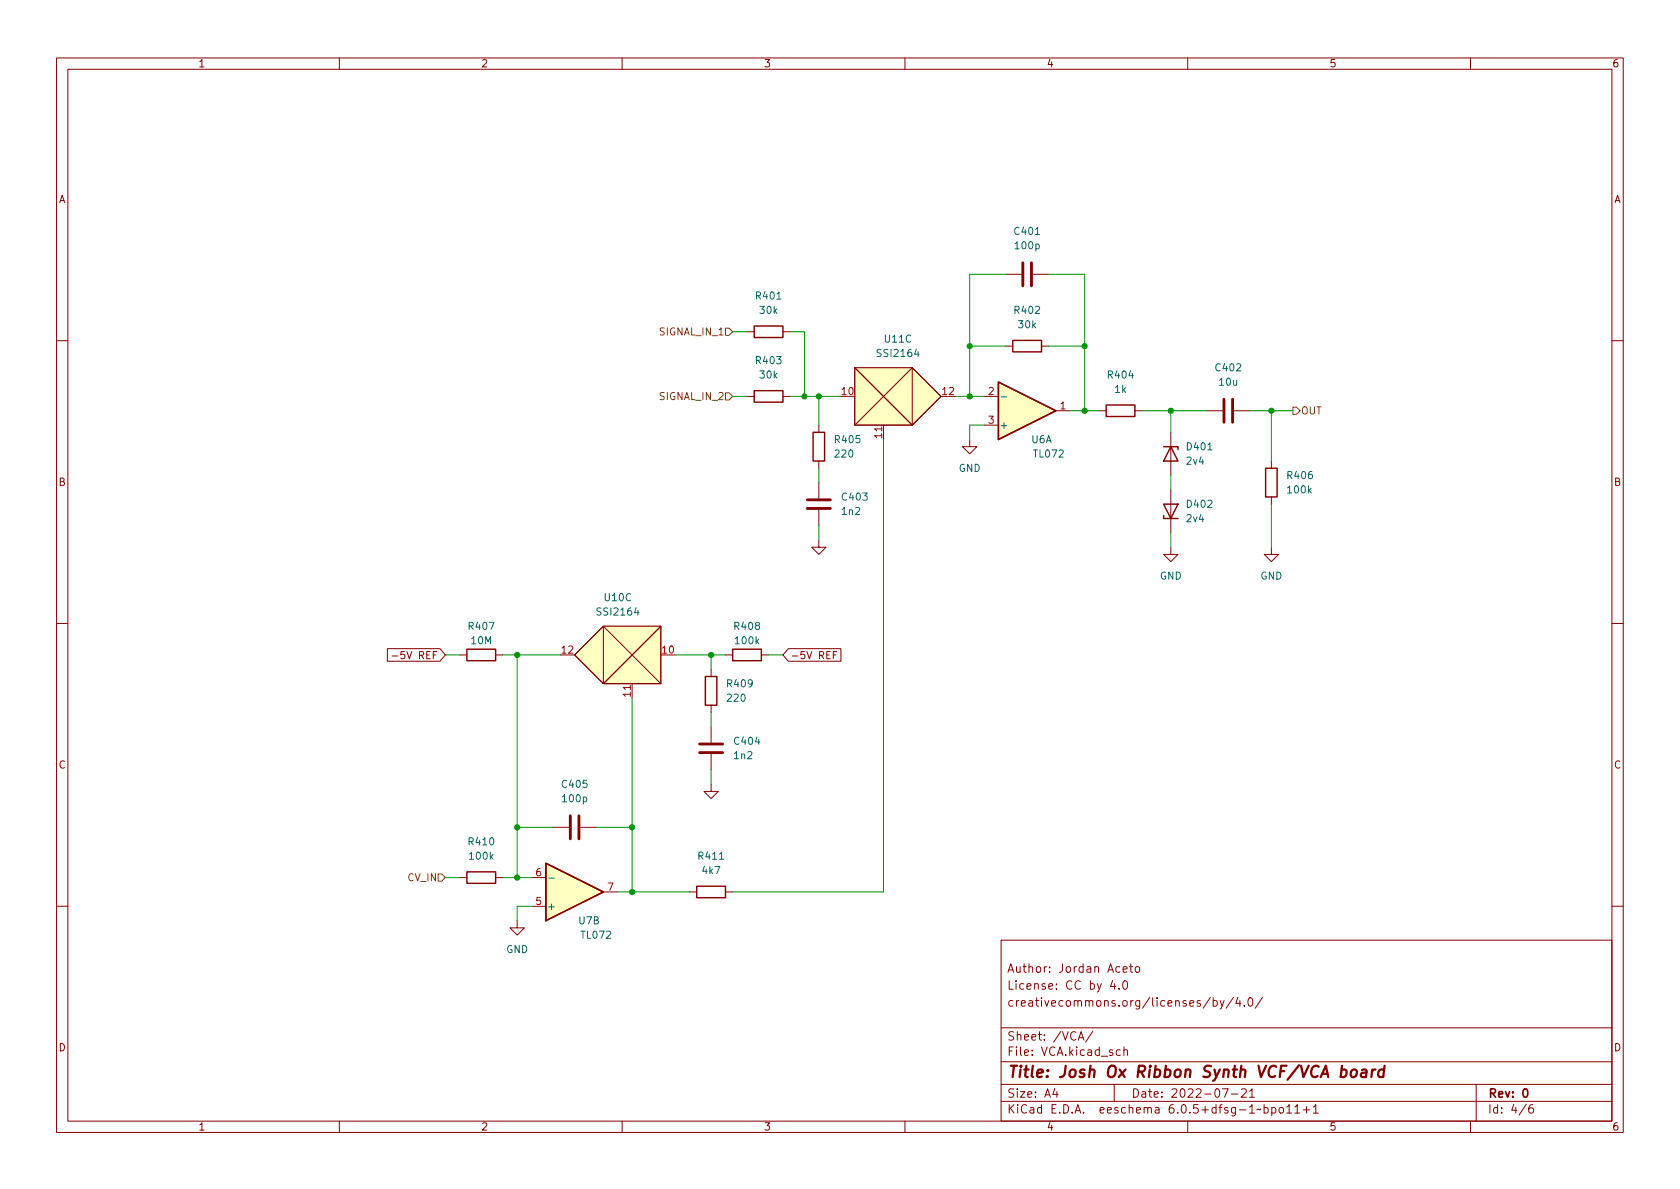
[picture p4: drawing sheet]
<svg xmlns="http://www.w3.org/2000/svg" width="297mm" height="210mm" viewBox="0 0 297 210" stroke-linecap="round" stroke-linejoin="round" font-family="sans-serif">
<g fill="none" stroke="#840000" stroke-width=".18">
<path d="M10 10.2h277v190.1h-277zM12 12.2h273v186.1h-273zM60 10.2v2M110 10.2v2M160 10.2v2M210 10.2v2M260 10.2v2M132.1 58.7h1.2M138.4 58.7h1.3M177.8 48.5h2.8M182.6 48.5h2.8M10 60.2h2"/>
<path d="M132.1 70.1h1.2M138.4 70.1h1.3M144.8 75.2v1.2M151.1 65h10.2v10.2h-10.2zM151.1 65l10.2 10.2 5.1-5.1-5.1-5.1-10.2 10.2M156.2 75.2v2.5M171.4 77.7v1.3h1.3l-1.3 1.3-1.2-1.3h1.2M174 70.1h2.5M174 75.2h2.5M177.8 61.2h1.3M184.1 61.2h1.3M186.7 72.6h2.5"/>
<path d="M194.3 72.6h1.3M200.7 72.6h1.2M207 76.4v7.7M213.4 72.6h2.8M218.2 72.6h2.8M285 60.2h2M144.8 95.5v1.3h-1.3l1.3 1.2 1.2-1.2h-1.2M144.8 81.5v1.3M144.8 85.3v2.8M144.8 90.2v2.8M207 96.8v1.2h1.3l-1.3 1.3-1.3-1.3h1.3M207 86.6v7.6"/>
<path d="M224.8 96.8v1.2h1.3l-1.3 1.3-1.3-1.3h1.3M224.8 81.5v1.3M224.8 87.9v1.2M10 110.2h2M68.5 114.7h9.3l.9 1.1-.9 1.1h-9.3zM69.4 116h.9M81.3 115.8h1.2M87.6 115.8h1.3M106.7 110.7h10.1v10.2h-10.1zM116.8 110.7l-10.1 10.2-5.1-5.1 5.1-5.1 10.1 10.2M125.7 118.4v1.2M128.3 115.8h1.2"/>
<path d="M134.6 115.8h1.3M139.4 114.7h9.3v2.2h-9.3l-1-1.1zM147.3 115.8h.5M147.9 115.2h-.6v1.3M285 110.2h2M111.8 120.9v2.5M125.7 138.7v1.2h-1.2l1.2 1.3 1.3-1.3h-1.3M125.7 124.7v1.3M125.7 128.5v2.8M125.7 133.3v2.8M81.3 155.2h1.2M87.6 155.2h1.3"/>
<path d="M94 155.2h2.5M97.8 146.3h2.8M102.6 146.3h2.8M106.7 157.7h2.5M121.9 157.7h1.3M128.3 157.7h1.2M10 160.2h2M91.4 162.8v1.3h1.3l-1.3 1.2-1.2-1.2h1.2M94 160.3h2.5M177 166.3h108v32h-108zM196.7 173.4l-.3 1h.9M197.1 173.9v1"/>
<path d="M197.9 174.8v.1M198.6 171.4l.7-.1-.1-.3-.4-.1-.2 .2v.8h.6M198.6 173.6l.3-.2a.81 .81 0 0 1 .5 .7 .81 .81 0 0 1-.3 .8h-.1a.81 .81 0 0 1-.4-1.3zM199.7 170.9h.6M199.9 170.4v1.3l.4 .2M200.9 171l.3-.1 .3 .3v.4l-.3 .3h-.3l-.2-.3v-.4zM214 176.4l-1.3 1.9M214.5 177l.4-.1 .3 .3v.4l-.1 .3h-.6M214.5 176.4v1.5M215.7 176.9l.4 1M216.4 176.9l-.5 1.4-.2 .1M218.1 176.4l-1.3 1.9"/>
<path d="M218.9 176.4l-.4 1h.9M219.2 176.9v1M220 177.8v.1M220.8 176.6l.2-.2a.81 .81 0 0 1 .6 .7 .81 .81 0 0 1-.3 .8h-.2a.81 .81 0 0 1-.3-1.3zM223.2 176.4l-1.3 1.9M285 160.2h2M60 198.3v2M110 198.3v2M160 198.3v2M177 194.8h108M177 191.8h108M177 187.8h108"/>
<path d="M177 181.8h108M186.5 192.5l-.4 1h1M186.9 193v1M190.6 183.9l.5-1.5 .5 1.5M190.8 183.5h.7M193.2 182.4l-1.3 1.9M197 191.8v3M198.1 185.7l-.5-.1-.2 .3v.4l.1 .3h.6M198.7 185.8l.2-.2 .4 .1 .1 .9M198.7 185.1v1.5M210 198.3v2M216.1 192.5h1l-.6 1.5"/>
<path d="M217.7 193.5h1.2M219.5 192.7l.6-.2 .2 .2 .1 .3-1 1h1M220.9 193l.5-.5v1.5M220.9 194h.9M223.5 195.9l.4-.1 .3 .3v.4l-.1 .3h-.6M223.5 195.3v1.5M224.9 195.9l.4-.1 .3 .3v.4l-.2 .3h-.5M224.9 195.8v1.5M226.3 195.9l.3-.1 .3 .3v.4l-.3 .3h-.3l-.2-.3v-.4zM227.5 195.8l.4-.5v1.5M227.5 196.8h.9M228.9 195.8l.5-.5v1.5"/>
<path d="M228.9 196.8h.9M230.4 196.3h1.2M231 195.7v1.1M232.2 195.8l.4-.5v1.5M232.2 196.8h.9M260 198.3v2M261 191.8v6.5M269.9 195.3l-1.3 1.9M271 195.3a.6 .6 0 0 0-.7 .7v.5l.1 .3h.5l.2-.1 .1-.5-.2-.2-.4-.1-.3 .3"/>
</g>
<path d="M269.4 192.7l.2-.2a.8 .8 0 0 1 .5 .8 .8 .8 0 0 1-.5 .7l-.2-.1-.1-.4z" fill="none" stroke="#840000" stroke-width=".3"/>
<path d="M237.2 189.2l.2-.1 .6 .1 .1 .3-.1 .6a.66 .66 0 0 1-1 .3M239 189.3a.52 .52 0 0 1 .5-.2 .52 .52 0 0 1 .4 .4l-.1 .6a.55 .55 0 0 1-.5 .4 .55 .55 0 0 1-.5-.4zM240.8 189.2l.2-.1 .6 .1-.1 1.3M241.6 189.6l-.7 .1a.4 .4 0 0 0-.3 .3 .4 .4 0 0 0 .2 .5l.7-.1M242.6 189.1l-.1 1.4M243.2 189.1l-.4 .1-.2 .3M244.7 189.2a.66 .66 0 0 0-1 .3v.6l.1 .3 .2 .1 .6-.1M244.8 188.5l-.2 2" fill="none" stroke="#840000" stroke-width=".4"/>
<g fill="none" stroke="#840000" stroke-width=".25">
<path d="M133.3 57.7h5.1v2h-5.1zM133.3 69.1h5.1v2h-5.1zM143.8 76.4h2v5.1h-2zM176.5 67.6l10.2 5-10.2 5.1zM179.1 60.2h5v2h-5zM195.6 71.6h5.1v2.1h-5.1zM205.7 79h2.6v.5M207 79l1.3 2.5h-2.6zM205.7 91.2v.5h2.6M205.7 89.1h2.6l-1.3 2.6zM223.8 82.8h2v5.1h-2zM82.5 114.8h5.1v2h-5.1z"/>
<path d="M124.7 119.6h2v5.1h-2zM129.5 114.8h5.1v2h-5.1zM82.5 154.2h5.1v2h-5.1zM96.5 152.6l10.2 5.1-10.2 5.1zM123.2 156.7h5.1v2h-5.1z"/>
</g>
<g fill="#ffffc2" stroke="#ffffc2" stroke-width=".18">
<path d="M151.1 65h10.2v10.2h-10.2z"/>
<path d="M151.1 65h10.2l5.1 5.1-5.1 5.1z"/>
<path d="M176.5 67.6l10.2 5-10.2 5.1z"/>
<path d="M106.7 110.7h10.1v10.2h-10.1z"/>
<path d="M101.6 115.8l5.1-5.1h10.1l-10.1 10.2z"/>
<path d="M96.5 152.6l10.2 5.1-10.2 5.1z"/>
</g>
<path d="M180.8 46.5v4M182.4 46.5v4M216.4 70.6v4.1M217.9 70.6v4.1M142.7 89.9h4.1M142.7 88.4h4.1M123.7 133.1h4.1M123.7 131.6h4.1M100.8 144.3v4M102.4 144.3v4" fill="none" stroke="#840000" stroke-width=".51"/>
<path d="M177 70.2h1M97 155.3h1" fill="none" stroke="#006464" stroke-width=".18"/>
<path d="M128.3 58h.6l.6 .7-.6 .6h-.6zM128.3 69.5h.6l.6 .6-.6 .6h-.6zM228.6 72h.6l.7 .6-.7 .7h-.6zM77.5 154.6h.6l.6 .6-.6 .6h-.6z" fill="none" stroke="#725600" stroke-width=".18"/>
<g fill="none" stroke="#009600" stroke-width=".18">
<path d="M129.5 58.7h2.6M139.7 58.7h2.5v11.4M177.8 48.5h-6.4v21.6M185.4 48.5h6.4v24.1M129.5 70.1h2.6M139.7 70.1h8.9M144.8 70.1v5.1M156.2 77.7v80h-26.7M168.9 70.1h5.1M171.4 61.2h6.4M174 75.2h-2.6v2.5M185.4 61.2h6.4"/>
<path d="M189.2 72.6h5.1M201.9 72.6h11.5M207 72.6v3.8M221 72.6h7.6M224.8 72.6v8.9M144.8 82.8v2.5M144.8 93v2.5M207 84.1v2.5M207 94.2v2.6M224.8 89.1v7.7M78.7 115.8h2.6M88.9 115.8h10.2"/>
<path d="M91.4 115.8v39.4M119.4 115.8h8.9M125.7 115.8v2.6M135.9 115.8h2.5M111.8 123.4v34.3M125.7 126v2.5M125.7 136.1v2.6M78.7 155.2h2.6M88.9 155.2h5.1M91.4 146.3h6.4M105.4 146.3h6.4M109.2 157.7h12.7"/>
<path d="M94 160.3h-2.6v2.5"/>
</g>
<g fill="#009600" stroke="#009600" stroke-width=".18">
<circle cx="111.8" cy="157.7" r=".46"/>
<circle cx="111.8" cy="146.3" r=".46"/>
<circle cx="125.7" cy="115.8" r=".46"/>
<circle cx="171.4" cy="70.1" r=".46"/>
<circle cx="171.4" cy="61.2" r=".46"/>
<circle cx="144.8" cy="70.1" r=".46"/>
<circle cx="142.2" cy="70.1" r=".46"/>
<circle cx="91.4" cy="115.8" r=".46"/>
<circle cx="91.4" cy="155.2" r=".46"/>
<circle cx="91.4" cy="146.3" r=".46"/>
<circle cx="191.8" cy="72.6" r=".46"/>
<circle cx="191.8" cy="61.2" r=".46"/>
<circle cx="207" cy="72.6" r=".46"/>
<circle cx="224.8" cy="72.6" r=".46"/>
</g>
<text font-size="2.8" fill="#840000" x="178" y="190.6">Title: Josh Ox Ribbon Synth VCF/VCA board</text>
<g font-size="2.1" fill="#840000">
<text x="178" y="172">Author: Jordan Aceto</text>
<text x="178" y="178">creativecommons.org/licenses/by/4.0/</text>
<text x="178" y="175">License: CC by 4.0</text>
<text x="178" y="184">Sheet: /VCA/</text>
<text x="178" y="186.7">File: VCA.kicad_sch</text>
<text x="178" y="196.9">KiCad E.D.A. eeschema 6.0.5+dfsg-1~bpo11+1</text>
<text x="178" y="194.1">Size: A4</text>
<text x="200" y="194.1">Date: 2022-07-21</text>
<text x="263" y="194.1">Rev: 0</text>
<text x="263" y="196.9">Id: 4/6</text>
</g>
<g font-size="1.8" fill="#840000">
<text x="35" y="11.9">1</text>
<text x="85" y="11.9">2</text>
<text x="135" y="11.9">3</text>
<text x="185" y="11.9">4</text>
<text x="235" y="11.9">5</text>
<text x="285" y="11.9">6</text>
<text x="10.3" y="35.9">A</text>
<text x="285.3" y="35.9">A</text>
<text x="10.3" y="85.9">B</text>
<text x="285.3" y="85.9">B</text>
<text x="70.7" y="116.5">-5V REF</text>
<text x="139.7" y="116.5">-5V REF</text>
<text x="10.3" y="135.9">C</text>
<text x="285.3" y="135.9">C</text>
<text x="10.3" y="185.9">D</text>
<text x="285.3" y="185.9">D</text>
<text x="35" y="199.9">1</text>
<text x="85" y="199.9">2</text>
<text x="135" y="199.9">3</text>
<text x="185" y="199.9">4</text>
<text x="235" y="199.9">5</text>
<text x="285" y="199.9">6</text>
</g>
<g font-size="1.8" fill="#006464">
<text x="179.5" y="41.5">C401</text>
<text x="179.6" y="44.1">100p</text>
<text x="133.8" y="53">R401</text>
<text x="134.4" y="55.5">30k</text>
<text x="179.5" y="55.5">R402</text>
<text x="180.1" y="58">30k</text>
<text x="133.8" y="64.4">R403</text>
<text x="155.4" y="63.1">SSI2164</text>
<text x="156.5" y="60.6">U11C</text>
<text x="215.1" y="65.7">C402</text>
<text x="134.4" y="66.9">30k</text>
<text x="196" y="66.9">R404</text>
<text x="197.1" y="69.5">1k</text>
<text x="215.6" y="68.2">10u</text>
<text x="176.7" y="75.8">+</text>
<text x="147.7" y="78.4">R405</text>
<text x="147.7" y="80.9">220</text>
<text x="169.5" y="83.4">GND</text>
<text x="182.4" y="78.4">U6A</text>
<text x="182.9" y="80.9">TL072</text>
<text x="209.8" y="82.2">2v4</text>
<text x="210" y="79.6">D401</text>
<text x="149" y="88.5">C403</text>
<text x="210" y="89.8">D402</text>
<text x="227.7" y="84.7">R406</text>
<text x="227.8" y="87.2">100k</text>
<text x="148.9" y="91.1">1n2</text>
<text x="209.8" y="92.3">2v4</text>
<text x="107" y="106.3">U10C</text>
<text x="205" y="102.5">GND</text>
<text x="222.8" y="102.5">GND</text>
<text x="83" y="111.4">R407</text>
<text x="83.4" y="113.9">10M</text>
<text x="105.8" y="108.8">SSI2164</text>
<text x="130" y="111.4">R408</text>
<text x="130.1" y="113.9">100k</text>
<text x="128.7" y="121.5">R409</text>
<text x="128.7" y="124.1">220</text>
<text x="130" y="131.7">C404</text>
<text x="129.9" y="134.2">1n2</text>
<text x="99.5" y="139.3">C405</text>
<text x="99.6" y="141.9">100p</text>
<text x="83" y="149.5">R410</text>
<text x="83.1" y="152">100k</text>
<text x="123.6" y="152">R411</text>
<text x="124.3" y="154.6">4k7</text>
<text x="96.6" y="160.9">+</text>
<text x="102.4" y="163.4">U7B</text>
<text x="102.9" y="166">TL072</text>
<text x="89.5" y="168.5">GND</text>
</g>
<g font-size="1.8" fill="#725600">
<text x="116.8" y="59.3">SIGNAL_IN_1</text>
<text x="116.8" y="70.7">SIGNAL_IN_2</text>
<text x="230" y="73.3">OUT</text>
<text x="72.2" y="155.8">CV_IN</text>
</g>
<g font-size="1.8" fill="#a90000">
<text x="148.9" y="69.8">10</text>
<text x="166.7" y="69.8">12</text>
<text x="174.8" y="69.8">2</text>
<text x="156" y="77.4" transform="rotate(-90 156 77.4)">11</text>
<text x="174.8" y="74.9">3</text>
<text x="187.5" y="72.4">1</text>
<text x="99.3" y="115.6">12</text>
<text x="117.1" y="115.6">10</text>
<text x="111.5" y="123.2" transform="rotate(-90 111.5 123.2)">11</text>
<text x="94.8" y="154.9">6</text>
<text x="94.8" y="160">5</text>
<text x="107.5" y="157.5">7</text>
</g>
</svg>
